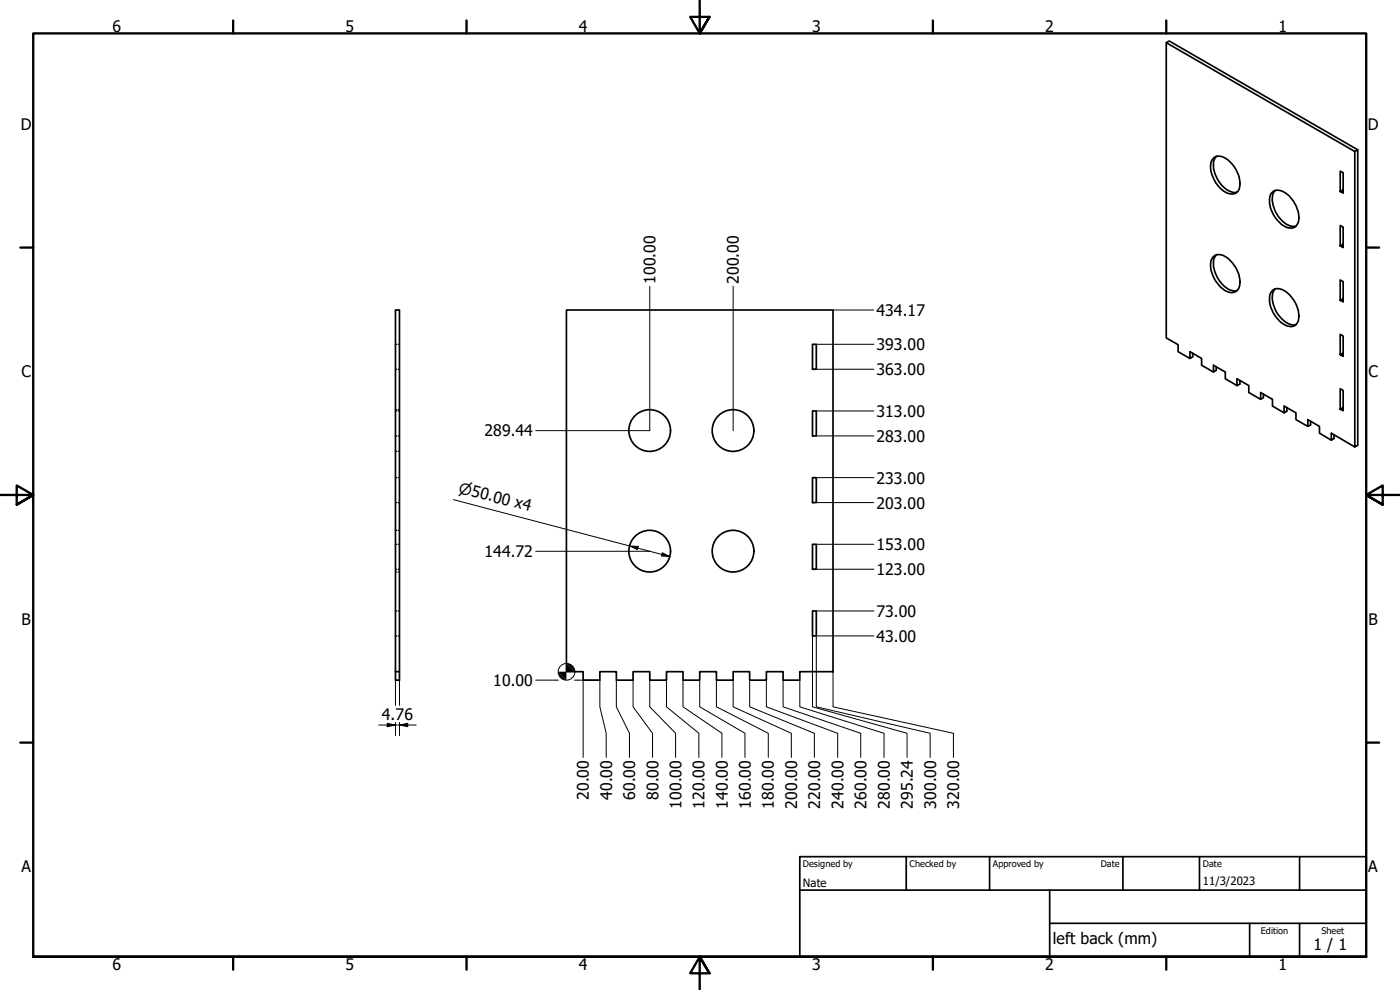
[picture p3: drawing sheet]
<svg xmlns="http://www.w3.org/2000/svg" width="420mm" height="297mm" viewBox="0 0 420 297" stroke-linecap="round" stroke-linejoin="round" font-family="sans-serif">
<!-- layer: Visible (ISO) -->
<g fill="none" stroke="#000" stroke-width=".51">
<path d="M350 12.8l56.6 32.7 .9-.6v88.7l-.9 .5v-88.6M364.5 47.2a4.3 4.3 0 0 1 5.1 1.8 7.8 7.8 0 0 1 2 8.3 3.1 3.1 0 0 1-4.7-.2 8.8 8.8 0 0 1-3.3-8.8zM365.1 46.9a5.8 5.8 0 0 0 .2 6.6 7.3 7.3 0 0 0 5.5 4.3l.4-.2M381.5 58a3.1 3.1 0 0 1 4.7 .2 8.8 8.8 0 0 1 3.3 8.8 2.68 2.68 0 0 1-4.4 .7 9.1 9.1 0 0 1-3.8-9.2zM382.7 57.1a5.5 5.5 0 0 0-.1 5.9 7.8 7.8 0 0 0 5.4 4.9h.9M403.1 56.9l-.9 .6v-6.1l.9 .4v6.2l-.9-.5M407.5 44.9l-56.6-32.6-.9 .5v88.6l3.6 2v2.1l3.5 2.1M364.2 77a3.5 3.5 0 0 1 4.9 1 8.7 8.7 0 0 1 2.8 8.3 2.64 2.64 0 0 1-3.9 1.1 9.4 9.4 0 0 1-4.6-9.1zM365.1 76.5a5.7 5.7 0 0 0 .2 6.5 7 7 0 0 0 5.5 4.3l.4-.1M403.1 73.3l-.9 .5v-6.1l.9 .4v6.2l-.9-.5M118.7 93h1.2v108.5h-1.2zM170 93h80v108.5h-10v2.6h-5v-2.6h-5v2.6h-5v-2.6h-5v2.6h-5v-2.6h-5v2.6h-5v-2.6h-5v2.6h-5v-2.6h-5v2.6h-5v-2.6h-5v2.6h-5v-2.6h-5z"/>
<path d="M381.8 87.2a3.6 3.6 0 0 1 5 1.1 8.8 8.8 0 0 1 2.7 8.3 2.72 2.72 0 0 1-4.4 .6 9.1 9.1 0 0 1-3.8-9.1zM382.7 86.7a5.5 5.5 0 0 0-.1 5.9 7.5 7.5 0 0 0 5.8 4.9l.5-.1M403.1 89.6l-.9 .5v-6.1l.9 .5v6.1l-.9-.5M243.8 103.3h1.2v7.5h-1.2zM357.9 106v1l-.8 .6v-2.1l3.5 2.1v2l3.6 2M365 110.1v1l-.8 .5v-2l3.5 2v2.1l3.5 2M372.1 114.2v1l-.9 .5v-2l3.6 2v2.1l3.5 2M379.2 118.2v1.1l-.9 .5v-2l3.6 2v2l3.5 2.1M403.1 106l-.9 .4v-6.1l.9 .5v6.1l-.9-.5M243.8 123.3h1.2v7.5h-1.2zM386.2 122.3v1.1l-.8 .5v-2.1l3.5 2.1v2l3.6 2M393.3 126.4v1.1l-.8 .4v-2l3.5 2v2.1l3.5 2.1"/>
<path d="M400.4 130.5v1.1l-.9 .5v-2.1l7.1 4.1M403.1 122.3l-.9 .5v-6.2l.9 .5v6.1l-.9-.4M243.8 143.3h1.2v7.5h-1.2zM243.8 163.3h1.2v7.5h-1.2zM243.8 183.3h1.2v7.5h-1.2zM118.7 201.5v2.6h1.2v-2.6"/>
<circle cx="195" cy="129.2" r="6.3"/>
<circle cx="220" cy="129.2" r="6.3"/>
<circle cx="195" cy="165.4" r="6.3"/>
<circle cx="220" cy="165.4" r="6.3"/>
</g>
<!-- layer: Hidden (ISO) -->
<g fill="none" stroke="#000" stroke-width=".38">
<path d="M118.7 110.8h.4M118.7 103.3h.4M119.5 110.8h.4M119.5 103.3h.4M118.7 130.8h.4M118.7 123.3h.4M118.7 135.4h.4M118.7 122.9h.4M119.5 130.8h.4M119.5 123.3h.4M119.5 135.4h.4M119.5 122.9h.4"/>
<path d="M118.7 150.8h.4M118.7 143.3h.4M118.7 159.1h.4M119.5 150.8h.4M119.5 143.3h.4M119.5 159.1h.4M118.7 170.8h.4M118.7 163.3h.4M118.7 171.6h.4M119.5 170.8h.4M119.5 163.3h.4M119.5 171.6h.4"/>
<path d="M118.7 190.8h.4M118.7 183.3h.4M119.5 190.8h.4M119.5 183.3h.4"/>
</g>
<!-- layer: Border (ISO) -->
<g fill="none" stroke="#000" stroke-width=".7">
<path d="M70 6.1v3.9M140 6.1v3.9M210 0v10l-2.9-4.9h5.8l-2.9 4.9 2.9-4.9M280 6.1v3.9M350 6.1v3.9M6.1 74.3h3.9M410 74.3h3.9M0 148.5h10l-5-2.8v5.7l5-2.9-5 2.9M420 148.5h-10l5-2.8v5.7l-5-2.9 5 2.9M6.1 222.8h3.9M410 222.8h3.9M10 287.1v-277.1h400v277.1h-400h400"/>
<path d="M70 287.1v3.8M140 287.1v3.8M212.9 292l-2.9-4.9 2.9 4.9h-5.8l2.9-4.9v9.9M280 287.1v3.8M350 287.1v3.8"/>
</g>
<!-- layer: Title (ISO) -->
<path d="M240 257h170v30.1h-170zM272 257v10.1M297 257v10.1M337 257v10.1M360 257v10.1M390 257v10.1M240 267.1h170M315 277h95M315 267.1v20M375 277v10.1M390 277v10.1" fill="none" stroke="#000" stroke-width=".51"/>
<!-- layer: Dimension (ISO) -->
<g fill="none" stroke="#000" stroke-width=".3">
<path d="M195 85.9v43.3h-34.2M220 85.9v43.3M250 93h12.3M245 110.8h17.3M245 103.3h17.3M245 130.8h17.3M245 123.3h17.3M136.1 149.9l64.9 17.1M245 150.8h17.3M245 143.3h17.3M160.8 165.4h34.2M189 163.8l2.5 .1-.2 1z"/>
<path d="M198.8 165.8l2.2 1.2-2.5-.2zM245 170.8h17.3M245 163.3h17.3M243.8 190.8v21.3l28.4 7.9v7.3M245 183.3h17.3M262.3 190.8h-17.3v21.3l34.1 7.9v7.3M113.7 217.5h11.2M116.2 217l2.5 .5-2.5 .5zM118.7 201.5v10.1M118.7 216.8v3.9M119.9 217.5l2.5-.5v1zM119.9 201.5v10.1"/>
<path d="M119.9 216.8v3.9M160.8 204.1h6.8M172.4 204.1h7.6v8l1.9 7.9v7.3M175 204.1v23.2M185 204.1v8l3.9 7.9v7.3M190 204.1v8l5.8 7.9v7.3M195 204.1v8l7.8 7.9v7.3M200 204.1v8l9.7 7.9v7.3M205 204.1v8l11.7 7.9v7.3M210 204.1v8l13.6 7.9v7.3M215 204.1v8l15.6 7.9v7.3M220 204.1v8l17.5 7.9v7.3"/>
<path d="M225 204.1v8l19.4 7.9v7.3M230 204.1v8l21.4 7.9v7.3M235 204.1v8l23.3 7.9v7.3M240 204.1v8l25.3 7.9v7.3M250 201.5v10.6l36.1 7.9v7.3"/>
<circle cx="170" cy="201.6" r="2.51"/>
</g>
<g fill="#000">
<path d="M189 163.8l2.5 .1-.2 1z" fill-rule="evenodd"/>
<path d="M198.8 165.8l2.2 1.2-2.5-.2z" fill-rule="evenodd"/>
<path d="M116.2 217l2.5 .5-2.5 .5z" fill-rule="evenodd"/>
<path d="M119.9 217.5l2.5-.5v1z" fill-rule="evenodd"/>
<path d="M167.5 201.5l2.5 2.6a2.49 2.49 0 0 1-2.5-2.6z" fill-rule="evenodd"/>
<path d="M170 199.1v5l-2.5-2.6h5z" fill-rule="evenodd"/>
<path d="M170 199.1a2.61 2.61 0 0 1 2.5 2.4z" fill-rule="evenodd"/>
</g>
<g font-size="4.8">
<text x="33.7" y="9.6">6</text>
<text x="103.7" y="9.6">5</text>
<text x="173.7" y="9.6">4</text>
<text x="243.7" y="9.6">3</text>
<text x="313.7" y="9.6">2</text>
<text x="383.7" y="9.6">1</text>
<text x="6.2" y="38.9">D</text>
<text x="410.5" y="38.9">D</text>
<text x="196.7" y="85.1" transform="rotate(-90 196.7 85.1)">100.00</text>
<text x="221.7" y="85.1" transform="rotate(-90 221.7 85.1)">200.00</text>
<text x="263" y="94.8">434.17</text>
<text x="263" y="105.1">393.00</text>
<text x="6.4" y="113.1">C</text>
<text x="263" y="112.6">363.00</text>
<text x="410.7" y="113.1">C</text>
<text x="263" y="125.1">313.00</text>
<text x="145.4" y="130.9">289.44</text>
<text x="263" y="132.6">283.00</text>
<text x="263" y="145.1">233.00</text>
<text x="263" y="152.6">203.00</text>
<text x="145.4" y="167.2">144.72</text>
<text x="263" y="165.1">153.00</text>
<text x="263" y="172.6">123.00</text>
<text x="263" y="185.1">73.00</text>
<text x="6.4" y="187.4">B</text>
<text x="410.7" y="187.4">B</text>
<text x="263" y="192.6">43.00</text>
<text x="148" y="205.8">10.00</text>
<text x="114.6" y="215.9">4.76</text>
<text x="176.7" y="240" transform="rotate(-90 176.7 240)">20.00</text>
<text x="183.7" y="240" transform="rotate(-90 183.7 240)">40.00</text>
<text x="190.6" y="240" transform="rotate(-90 190.6 240)">60.00</text>
<text x="197.6" y="240" transform="rotate(-90 197.6 240)">80.00</text>
<text x="204.5" y="242.6" transform="rotate(-90 204.5 242.6)">100.00</text>
<text x="211.5" y="242.6" transform="rotate(-90 211.5 242.6)">120.00</text>
<text x="218.4" y="242.6" transform="rotate(-90 218.4 242.6)">140.00</text>
<text x="225.4" y="242.6" transform="rotate(-90 225.4 242.6)">160.00</text>
<text x="232.3" y="242.6" transform="rotate(-90 232.3 242.6)">180.00</text>
<text x="239.3" y="242.6" transform="rotate(-90 239.3 242.6)">200.00</text>
<text x="246.2" y="242.6" transform="rotate(-90 246.2 242.6)">220.00</text>
<text x="253.1" y="242.6" transform="rotate(-90 253.1 242.6)">240.00</text>
<text x="260.1" y="242.6" transform="rotate(-90 260.1 242.6)">260.00</text>
<text x="267" y="242.6" transform="rotate(-90 267 242.6)">280.00</text>
<text x="274" y="242.6" transform="rotate(-90 274 242.6)">295.24</text>
<text x="280.9" y="242.6" transform="rotate(-90 280.9 242.6)">300.00</text>
<text x="287.8" y="242.6" transform="rotate(-90 287.8 242.6)">320.00</text>
<text x="6.4" y="261.7">A</text>
<text x="410.7" y="261.7">A</text>
<text x="316" y="283.4">left back (mm)</text>
<text x="394.2" y="285">1 / 1</text>
<text x="33.7" y="290.9">6</text>
<text x="103.7" y="290.9">5</text>
<text x="173.7" y="290.9">4</text>
<text x="243.7" y="290.9">3</text>
<text x="313.7" y="290.9">2</text>
<text x="383.7" y="290.9">1</text>
</g>
<text font-size="4.6" x="137.4" y="147.8" transform="rotate(15 137.4 147.8)">⌀50.00 x4</text>
<g font-size="3.4">
<text x="241" y="266">Nate</text>
<text x="361" y="265.5">11/3/2023</text>
</g>
<g font-size="2.7">
<text x="241" y="260.1">Designed by</text>
<text x="273" y="260.1">Checked by</text>
<text x="298" y="260.1">Approved by</text>
<text x="330.3" y="260">Date</text>
<text x="361" y="260">Date</text>
<text x="378.4" y="280.1">Edition</text>
<text x="396.6" y="280.1">Sheet</text>
</g>
</svg>
